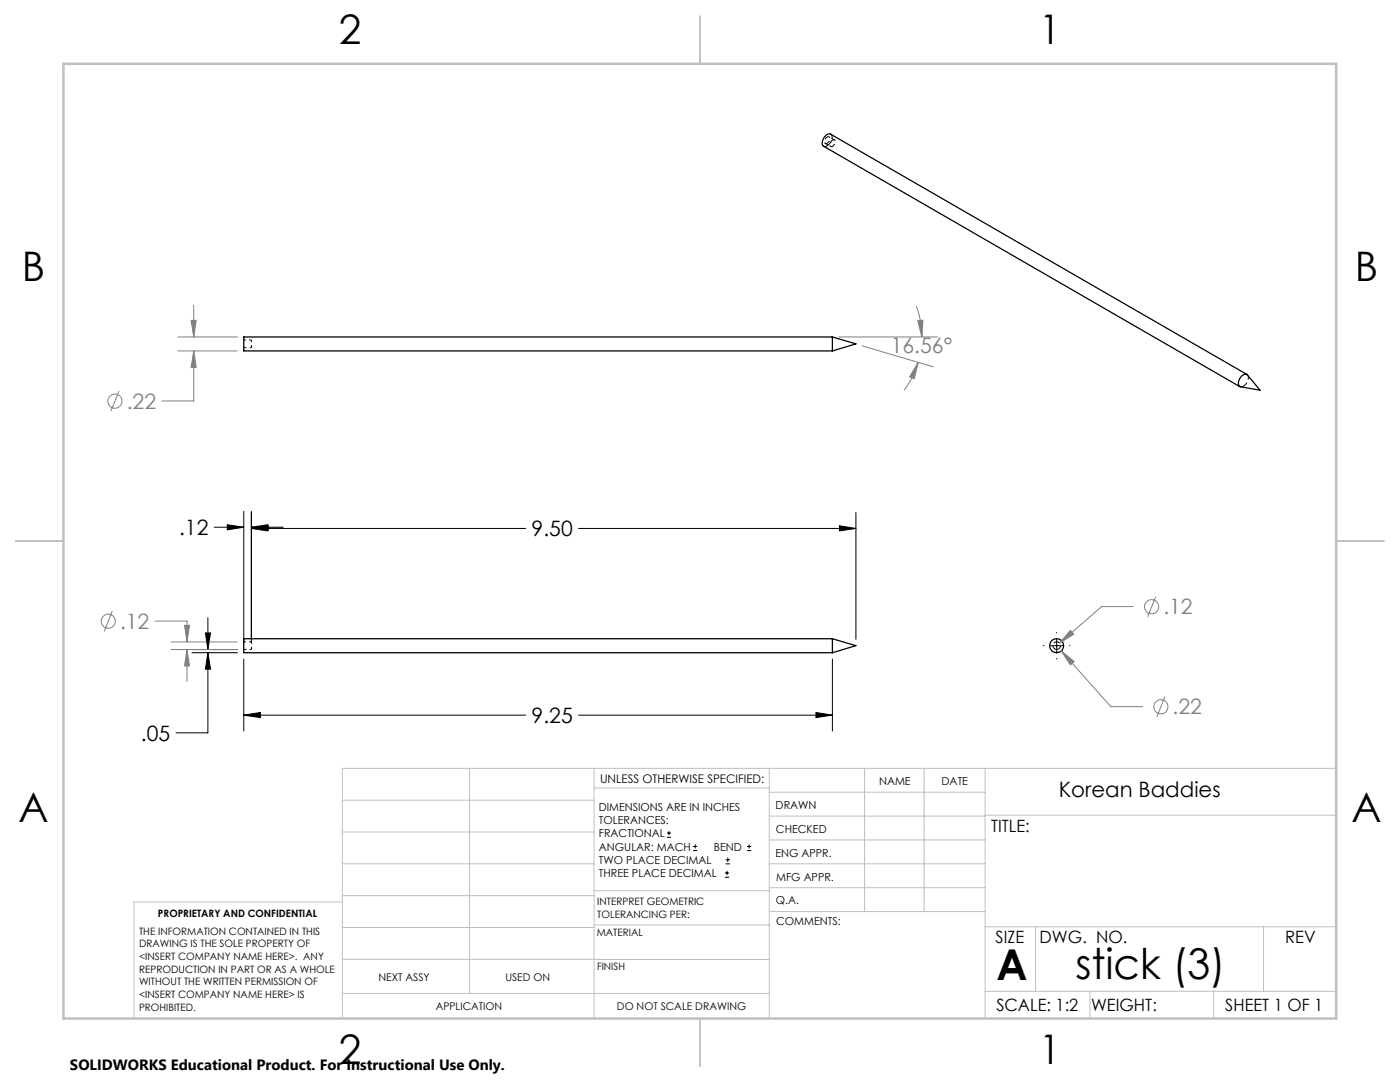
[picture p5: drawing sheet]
<svg xmlns="http://www.w3.org/2000/svg" width="279mm" height="216mm" viewBox="0 0 279 216" stroke-linecap="round" stroke-linejoin="round" font-family="sans-serif">
<path d="M48.7 69.4h1.5M50.2 69.4v-1.6M50.2 67.8h-1.5M48.7 129.6h1.5M50.2 129.6v-1.5M50.2 128.1h-1.5" fill="none" stroke="#000" stroke-width=".2" stroke-dasharray="1.3 .6" stroke-dashoffset=".8" stroke-linecap="butt"/>
<g fill="none" stroke="#000" stroke-width=".25">
<path d="M166.1 67.2v2.8M166.1 67.2h-117.5v2.8h117.5M166.1 67.2l4.7 1.4-4.7 1.4M247.8 75.1l.2-.2a.68 .68 0 0 1 1-.1l2.5 3.1-3.9-.7a1.12 1.12 0 0 1-.1-1.8zM248.8 74.7l-83-47.9a1.67 1.67 0 0 0-1.7 1.8l.3 .6 83 48M166.1 127.5v2.7M166.1 127.5h-117.5v2.7h117.5M166.1 127.5l4.7 1.3-4.7 1.4"/>
<circle cx="210.9" cy="128.8" r="1.4"/>
</g>
<path d="M165.8 26.7a1.64 1.64 0 0 1-.7 2.4M210.9 129.6a.76 .76 0 0 1-.7-1.1 .76 .76 0 0 1 1.2-.2 .76 .76 0 0 1-.2 1.2l-.3 .1" fill="none" stroke="#000" stroke-width=".2" stroke-dasharray="1.3 .6" stroke-dashoffset=".2" stroke-linecap="butt"/>
<path d="M248.2 77.1l-.6 .1" fill="none" stroke="#000" stroke-width=".2" stroke-dasharray="1.3 .6" stroke-linecap="butt"/>
<path d="M249 74.8a1.78 1.78 0 0 1-.8 2.3" fill="none" stroke="#000" stroke-width=".2" stroke-dasharray="1.3 .6" stroke-dashoffset=".3" stroke-linecap="butt"/>
<path d="M165.1 29.1l-.7 .1" fill="none" stroke="#000" stroke-width=".2" stroke-dasharray="1.3 .6" stroke-dashoffset=".4" stroke-linecap="butt"/>
<path d="M164.7 28.6l1.1 .6M165.1 28.6h-.4a.8 .8 0 0 1 0-.9 .8 .8 0 0 1 .9-.3v.6l-.5 .6M166.2 29.2l-.4 .1a.8 .8 0 0 1 0-1 .8 .8 0 0 1 .8-.3v.6l-.4 .6M166.5 27.9l-1-.6" fill="none" stroke="#000" stroke-width=".2" stroke-dasharray="1.3 .6" stroke-dashoffset=".6" stroke-linecap="butt"/>
<g fill="none" stroke="#808080" stroke-width=".2">
<path d="M23.7 78l-1.6 4.1M35.5 67.2h11.9M35.5 70h11.9M38.1 63.9h1.1l-.5 3.3zM38.7 70l.5 3.3h-1.1zM38.7 70v10h-6.4M38.7 60.9v6.3M167.4 67.2h19.7M172 69l14.3 4.2M182.9 61.1a17.9 17.9 0 0 1 1.1 6.1M183.2 64l1-.1-.2 3.3zM183.2 72.3l-.7 3.3-1-.4z"/>
<path d="M183.2 72.3a19.4 19.4 0 0 1-2.8 5.6M230.6 119.1l-1.6 4M22.4 121.9l-1.6 4.1M31 123.9h6.3v4.2M34.1 128.1h13.3M34.1 129.6h13.3M36.8 124.8h1l-.5 3.3zM37.3 129.6l.5 3.3h-1zM37.3 129.6v6.4M211.8 129.9l2.6 2.1-.8 .7zM211.8 129.9l9.9 11.1h6.3M213.6 125.8l.7 .7-2.8 1.8z"/>
<path d="M226.2 121h-6.3l-8.4 7.3M232.5 139l-1.6 4.1"/>
<circle cx="22.9" cy="80.1" r="1.4"/>
<circle cx="21.6" cy="124" r="1.42"/>
<circle cx="229.8" cy="121.1" r="1.42"/>
<circle cx="231.7" cy="141" r="1.41"/>
</g>
<g fill="none" stroke="#000" stroke-width=".2">
<path d="M42.8 105.2h5.8M45.4 104.7l3.2 .5-3.2 .5zM48.6 102v26.3M50.2 105.2l3.3-.5v1zM50.2 105.4l3.3-.5v1zM50.2 102v26.3M50.2 105.2h6.3M50.2 105.4h54.7M115.5 105.4h55.3M167.5 104.9l3.3 .5-3.3 .5zM170.8 102.3v25.3M38.3 130.2h9.1"/>
<path d="M38.3 129.6h9.1M41 126.3h1l-.5 3.3zM41.5 130.2l.5 3.3h-1zM41.5 130.2v16h-6.4M41.5 123.3v6.3M48.6 131.5v14.4M166.1 131.5v14.4M208.2 128.8h.2M209.6 128.8h2.6M210.9 126.2v.1M210.9 127.6v2.5M210.9 131.4v.1"/>
<path d="M213.4 128.8h.1M48.6 142.7l3.4-.5v1zM48.6 142.7h56.3M115.5 142.7h50.6M162.8 142.2l3.3 .5-3.3 .5zM133.1 167.1h.8M133.1 166.2h.8M133.5 165.8v.9M138.3 169.7h.8M138.3 168.9h.8M138.7 168.5v.8M144.7 175h.8"/>
<path d="M144.7 174.2h.8M144.8 172.4h.9M144.8 171.6h.9M145.1 173.8v.8M145.2 171.1v.9M149.1 169.7h.8M149.1 168.9h.8M149.5 168.5v.8"/>
</g>
<g fill="none" stroke="#c0c0c0" stroke-width=".2">
<path d="M68.3 159.7h50.3M93.7 153.3v44.9M118.6 153.3v49.9M118.6 157.2h34.9M153.5 153.3v49.9M153.5 158.1h43.1M172.5 153.3v28.6M184.4 153.3v28.6M196.6 153.3v49.9M266.7 153.3h-198.4v49.9M68.3 178.7h50.3M68.3 172.4h50.3"/>
<path d="M68.3 166h50.3M68.3 180h-41.6v23.2M118.6 177.7h35M153.5 167.6h43.1M153.5 162.8h43.1M153.5 172.4h43.1M153.5 177.1h43.1M196.6 162.7h70.1M68.3 198.2h85.2M68.3 191.4l85.2 .1M68.3 185.1h50.3M118.6 184.6h35"/>
<path d="M153.6 181.9h43M196.6 197.8h70.1M196.6 184.9h70.1M206.7 184.9v12.9M217.5 197.8v5.4M242.2 197.8v5.4M252.2 184.9v12.9"/>
</g>
<path d="M139.7 3.2v9.5M3.1 107.9h9.6M266.7 107.9h9.5M139.7 203.2v9.6" fill="none" stroke="#c0c0c0" stroke-width=".25"/>
<path d="M12.7 12.7h254v190.5h-254z" fill="none" stroke="#c0c0c0" stroke-width=".5"/>
<path d="M162.8 142.2l3.3 .5-3.3 .5zM48.6 142.7l3.4-.5v1zM45.4 104.7l3.2 .5-3.2 .5zM50.2 105.2l3.3-.5v1zM41.5 130.2l.5 3.3h-1zM41 126.3h1l-.5 3.3zM50.2 105.4l3.3-.5v1zM167.5 104.9l3.3 .5-3.3 .5z" fill="#000"/>
<path d="M36.8 124.8h1l-.5 3.3zM37.3 129.6l.5 3.3h-1zM211.8 129.9l1.8 2.8 .8-.7zM213.6 125.8l-2.1 2.5 2.8-1.8zM183.2 72.3l-.7 3.3-1-.4zM183.2 64l1-.1-.2 3.3zM38.1 63.9h1.1l-.5 3.3zM38.7 70l.5 3.3h-1.1z" fill="#808080"/>
<g font-size="8.5">
<text x="198.9" y="195.5">A</text>
<text x="214.6" y="195.4">stick (3)</text>
</g>
<g font-size="8.1">
<text x="67.6" y="8.9">2</text>
<text x="207.3" y="8.9">1</text>
<text x="4.4" y="56.2">B</text>
<text x="270.4" y="56.2">B</text>
<text x="3.7" y="164.1">A</text>
<text x="269.7" y="164.1">A</text>
<text x="67.6" y="212.4">2</text>
<text x="207.3" y="212.4">1</text>
</g>
<g font-size="4.2" fill="#808080">
<text x="177.8" y="70.5">16.56°</text>
<text x="25.3" y="81.6">.22</text>
<text x="24" y="125.5">.12</text>
<text x="232.2" y="122.6">.12</text>
<text x="234" y="142.6">.22</text>
</g>
<g font-size="4.2">
<text x="35.7" y="106.8">.12</text>
<text x="106.1" y="107">9.50</text>
<text x="28.1" y="147.8">.05</text>
<text x="106.1" y="144.3">9.25</text>
<text x="211.3" y="159.1">Korean Baddies</text>
</g>
<g font-size="3.4">
<text x="197.8" y="166">TITLE:</text>
<text x="198.7" y="188.1">SIZE</text>
<text x="207.5" y="188.1">DWG. NO.</text>
<text x="256.5" y="188.2">REV</text>
<text x="198.8" y="201.7">SCALE: 1:2</text>
<text x="217.7" y="201.8">WEIGHT:</text>
<text x="244.5" y="201.7">SHEET 1 OF 1</text>
</g>
<text font-size="3" x="14" y="213.5">SOLIDWORKS Educational Product. For Instructional Use Only.</text>
<text font-size="2.4" x="119.8" y="156.2">UNLESS OTHERWISE SPECIFIED:</text>
<g font-size="2.2">
<text x="119.5" y="161.8">DIMENSIONS ARE IN INCHES</text>
<text x="154.8" y="161.4">DRAWN</text>
<text x="175.4" y="156.6">NAME</text>
<text x="187.9" y="156.7">DATE</text>
<text x="119.5" y="164.4">TOLERANCES:</text>
<text x="119.5" y="167.1">FRACTIONAL</text>
<text x="154.9" y="166.3">CHECKED</text>
<text x="119.5" y="169.7">ANGULAR: MACH</text>
<text x="119.5" y="172.4">TWO PLACE DECIMAL</text>
<text x="142.5" y="169.7">BEND</text>
<text x="154.8" y="170.9">ENG APPR.</text>
<text x="119.5" y="175">THREE PLACE DECIMAL</text>
<text x="154.9" y="175.7">MFG APPR.</text>
<text x="154.9" y="180.4">Q.A.</text>
<text x="154.9" y="184.6">COMMENTS:</text>
</g>
<g font-size="2.1">
<text x="75.5" y="195.7">NEXT ASSY</text>
<text x="100.9" y="195.7">USED ON</text>
<text x="86.9" y="201.5">APPLICATION</text>
<text x="123.1" y="201.6">DO NOT SCALE DRAWING</text>
</g>
<g font-size="2">
<text x="31.5" y="182.9">PROPRIETARY AND CONFIDENTIAL</text>
<text x="119.2" y="180.6">INTERPRET GEOMETRIC</text>
<text x="119.2" y="183.1">TOLERANCING PER:</text>
<text x="27.8" y="186.5">THE INFORMATION CONTAINED IN THIS</text>
<text x="27.8" y="189">DRAWING IS THE SOLE PROPERTY OF</text>
<text x="27.8" y="191.6">&lt;INSERT COMPANY NAME HERE&gt;. ANY</text>
<text x="119.1" y="186.7">MATERIAL</text>
<text x="27.8" y="194.1">REPRODUCTION IN PART OR AS A WHOLE</text>
<text x="27.8" y="196.6">WITHOUT THE WRITTEN PERMISSION OF</text>
<text x="119.1" y="193.5">FINISH</text>
<text x="27.8" y="199.1">&lt;INSERT COMPANY NAME HERE&gt; IS</text>
<text x="27.8" y="201.7">PROHIBITED.</text>
</g>
</svg>
